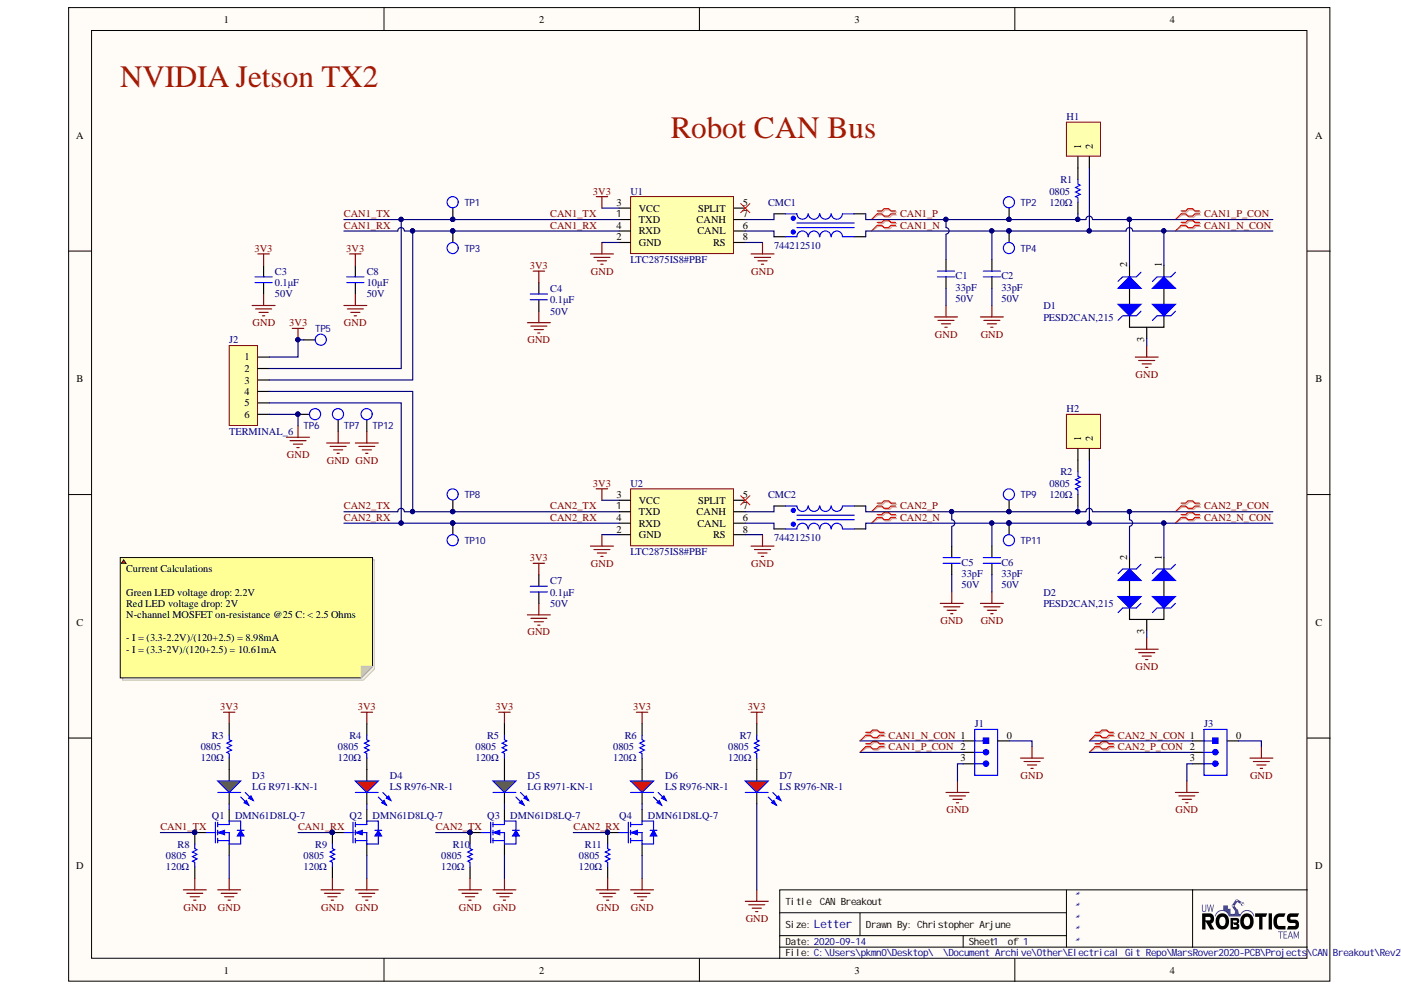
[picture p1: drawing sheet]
# Altium project CAN Breakout.PrjPcb
1 sheet, 55 parts. Net scope: global (net labels, ports and power ports of the same name join across sheets).
Board file: CAN Breakout.PcbDoc

## Sheet CAN Breakout.SchDoc: CAN Breakout
size Letter; DrawnBy: Christopher Arjune; SheetNumber: 1; SheetTotal: 1

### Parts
C1  value 33pF  Voltage: 50V  [CAPC0603(1608)55_N]  (hidden comment: CAP_33pF_50V_0603)
C2  value 33pF  Voltage: 50V  [CAPC0603(1608)55_N]  (hidden comment: CAP_33pF_50V_0603)
C3  Voltage Rating: 50V  [CAPC2012X140N]  (hidden comment: 0.1μF)
C4  Voltage Rating: 50V  [CAPC2012X140N]  (hidden comment: 0.1μF)
C5  value 33pF  Voltage: 50V  [CAPC0603(1608)55_N]  (hidden comment: CAP_33pF_50V_0603)
C6  value 33pF  Voltage: 50V  [CAPC0603(1608)55_N]  (hidden comment: CAP_33pF_50V_0603)
C7  Voltage Rating: 50V  [CAPC2012X140N]  (hidden comment: 0.1μF)
C8  value 10μF  Voltage Rating: 50V  [CAPC1206(3216)]  (hidden comment: 10uF)
CMC1  *  [744212510]  (value not drawn)
CMC2  *  [744212510]  (value not drawn)
D1  Manufacturer Part Number 1: PESD2CAN,215  [TVS_DIODE_CAN]  (hidden comment: TVS_DIODE_CAN)
D2  Manufacturer Part Number 1: PESD2CAN,215  [TVS_DIODE_CAN]  (hidden comment: TVS_DIODE_CAN)
D3  LG R971-KN-1  [LED_0805_LINE]
D4  LS R976-NR-1  [LED_0805_LINE]
D5  LG R971-KN-1  [LED_0805_LINE]
D6  LS R976-NR-1  [LED_0805_LINE]
D7  LS R976-NR-1  [LED_0805_LINE]
H1  JUMPER_2  [HDR1X2]  (value not drawn)
H2  JUMPER_2  [HDR1X2]  (value not drawn)
J1  *  [MOLEX-5025850370]  (value not drawn)
J2  TERMINAL_6  [OSTYK51106030]
J3  *  [MOLEX-5025850370]  (value not drawn)
MH1  MOUNTING_HOLE_6CM  [MOUNTING_HOLE]
MH2  MOUNTING_HOLE_6CM  [MOUNTING_HOLE]
MH3  MOUNTING_HOLE_6CM  [MOUNTING_HOLE]
MH4  MOUNTING_HOLE_6CM  [MOUNTING_HOLE]
Q1  Manufacturer Part Number 1: DMN61D8LQ-7  [SOT23-3]  (hidden comment: NMOS_60V_470mA)
Q2  Manufacturer Part Number 1: DMN61D8LQ-7  [SOT23-3]  (hidden comment: NMOS_60V_470mA)
Q3  Manufacturer Part Number 1: DMN61D8LQ-7  [SOT23-3]  (hidden comment: NMOS_60V_470mA)
Q4  Manufacturer Part Number 1: DMN61D8LQ-7  [SOT23-3]  (hidden comment: NMOS_60V_470mA)
R1  Case Code (Imperial): 0805  Resistance: 120Ω  [RESC2012X60N]  (hidden comment: 120)
R2  Case Code (Imperial): 0805  Resistance: 120Ω  [RESC2012X60N]  (hidden comment: 120)
R3  Case Code (Imperial): 0805  Resistance: 120Ω  [RESC2012X60N]  (hidden comment: 120)
R4  Case Code (Imperial): 0805  Resistance: 120Ω  [RESC2012X60N]  (hidden comment: 120)
R5  Case Code (Imperial): 0805  Resistance: 120Ω  [RESC2012X60N]  (hidden comment: 120)
R6  Case Code (Imperial): 0805  Resistance: 120Ω  [RESC2012X60N]  (hidden comment: 120)
R7  Case Code (Imperial): 0805  Resistance: 120Ω  [RESC2012X60N]  (hidden comment: 120)
R8  Case Code (Imperial): 0805  Resistance: 120Ω  [RESC2012X60N]  (hidden comment: 120)
R9  Case Code (Imperial): 0805  Resistance: 120Ω  [RESC2012X60N]  (hidden comment: 120)
R10  Case Code (Imperial): 0805  Resistance: 120Ω  [RESC2012X60N]  (hidden comment: 120)
R11  Case Code (Imperial): 0805  Resistance: 120Ω  [RESC2012X60N]  (hidden comment: 120)
TP1  TESTPOINT_LOOP  [TESTPOINT_LOOP]  (value not drawn)
TP2  TESTPOINT_LOOP  [TESTPOINT_LOOP]  (value not drawn)
TP3  TESTPOINT_LOOP  [TESTPOINT_LOOP]  (value not drawn)
TP4  TESTPOINT_LOOP  [TESTPOINT_LOOP]  (value not drawn)
TP5  TESTPOINT_LOOP  [TESTPOINT_LOOP]  (value not drawn)
TP6  TESTPOINT_LOOP  [TESTPOINT_LOOP]  (value not drawn)
TP7  TESTPOINT_LOOP  [TESTPOINT_LOOP]  (value not drawn)
TP8  TESTPOINT_LOOP  [TESTPOINT_LOOP]  (value not drawn)
TP9  TESTPOINT_LOOP  [TESTPOINT_LOOP]  (value not drawn)
TP10  TESTPOINT_LOOP  [TESTPOINT_LOOP]  (value not drawn)
TP11  TESTPOINT_LOOP  [TESTPOINT_LOOP]  (value not drawn)
TP12  TESTPOINT_LOOP  [TESTPOINT_LOOP]  (value not drawn)
U1  Manufacturer Part Number 1: LTC2875IS8#PBF  [LT-S8_N]  (hidden comment: IC TXRX CAN)
U2  Manufacturer Part Number 1: LTC2875IS8#PBF  [LT-S8_N]  (hidden comment: IC TXRX CAN)

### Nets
3V3: C3.2 C4.2 C7.2 C8.2 J2.1 R3.2 R4.2 R5.2 R6.2 R7.2 TP5.1 U1.3(VCC) U2.3(VCC)
GND: C1.1 C2.1 C3.1 C4.1 C5.1 C6.1 C7.1 C8.1 D1.3 D2.3 D7.2(K) J1.0 J1.3 J2.6 J3.0 J3.3 Q1.2(SOURCE) Q2.2(SOURCE) Q3.2(SOURCE) Q4.2(SOURCE) R8.1 R9.1 R10.1 R11.1 TP6.1 TP7.1 TP12.1 U1.2(GND) U1.8(RS) U2.2(GND) U2.8(RS)
CAN1_N: C2.2 CMC1.5(Pri-) D1.1 H1.2 J1.1 TP4.1  [also labelled CAN1_N_CON]
CAN1_P: C1.2 CMC1.4(Sec-) D1.2 J1.2 R1.1 TP2.1  [also labelled CAN1_P_CON]
CAN1_RX: J2.3 Q2.1(GATE) R9.2 TP3.1 U1.4(RXD)
CAN1_TX: J2.2 Q1.1(GATE) R8.2 TP1.1 U1.1(TXD)
CAN2_N: C6.2 CMC2.5(Pri-) D2.1 H2.2 J3.1 TP11.1  [also labelled CAN2_N_CON]
CAN2_P: C5.2 CMC2.4(Sec-) D2.2 J3.2 R2.1 TP9.1  [also labelled CAN2_P_CON]
CAN2_RX: J2.5 Q4.1(GATE) R11.2 TP10.1 U2.4(RXD)
CAN2_TX: J2.4 Q3.1(GATE) R10.2 TP8.1 U2.1(TXD)
NetCMC1_1: CMC1.1(Pri+) U1.6(CANL)
NetCMC1_3: CMC1.3(Sec+) U1.7(CANH)
NetCMC2_1: CMC2.1(Pri+) U2.6(CANL)
NetCMC2_3: CMC2.3(Sec+) U2.7(CANH)
NetD3_1: D3.1(A) R3.1
NetD3_2: D3.2(K) Q1.3(DRAIN)
NetD4_1: D4.1(A) R4.1
NetD4_2: D4.2(K) Q2.3(DRAIN)
NetD5_1: D5.1(A) R5.1
NetD5_2: D5.2(K) Q3.3(DRAIN)
NetD6_1: D6.1(A) R6.1
NetD6_2: D6.2(K) Q4.3(DRAIN)
NetD7_1: D7.1(A) R7.1
NetH1_1: H1.1 R1.2
NetH2_1: H2.1 R2.2

Not connected (* = marked no-connect by the designer): U1 5(SPLIT)*; U2 5(SPLIT)*

### Layout directives
differential pair: CAN1_N, CAN1_P, CAN2_N, CAN2_P

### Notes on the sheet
- NVIDIA Jetson TX2
- Robot CAN Bus
- Current Calculations
  Green LED voltage drop: 2.2V
  Red LED voltage drop: 2V
  N-channel MOSFET on-resistance @25 C: < 2.5 Ohms
  - I = (3.3-2.2V)/(120+2.5) = 8.98mA
  - I = (3.3-2V)/(120+2.5) = 10.61mA
